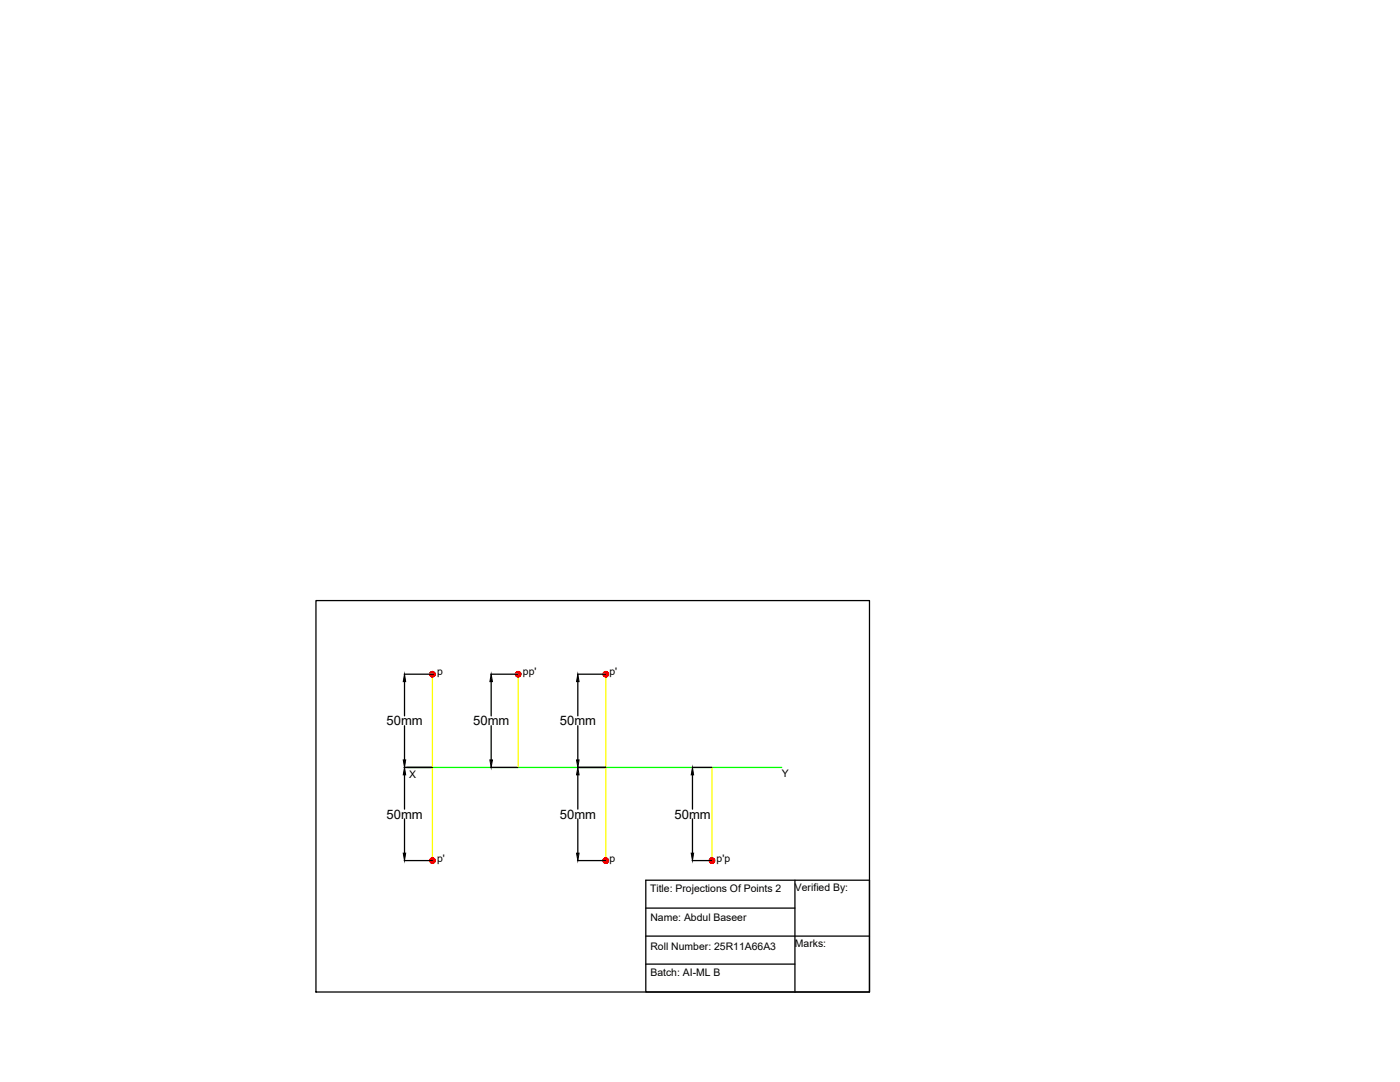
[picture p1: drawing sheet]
<svg xmlns="http://www.w3.org/2000/svg" width="279mm" height="216mm" viewBox="0 0 279 216" stroke-linecap="round" stroke-linejoin="round" font-family="sans-serif">
<!-- layer: 0 -->
<path d="M63.1 119.8h110.4v78.1h-110.4zM128.9 175.6h44.6v22.3h-44.6zM158.6 175.6v22.3M128.9 181.2h29.7M128.9 186.8h44.6M128.9 192.4h29.7" fill="none" stroke="#000" stroke-width=".25"/>
<!-- layer: RefLin -->
<path d="M81.3 153.1h74.7" fill="none" stroke="#0f0" stroke-width=".25"/>
<!-- layer: ProjLin -->
<path d="M86.3 134.5v37.2M103.4 134.5v18.6M120.9 134.5v37.2M142.1 153.1v18.6" fill="none" stroke="#ff0" stroke-width=".25"/>
<!-- layer: Point -->
<g fill="#f00" stroke="#f00" stroke-width=".2">
<path d="M86.3 134.5h.6l-.1 .2z"/>
<path d="M86.3 171.7h.6l-.1 .2z"/>
<path d="M103.4 134.5h.6l-.1 .2z"/>
<path d="M120.9 134.5h.6l-.1 .2z"/>
<path d="M120.9 171.7h.6l-.1 .2z"/>
<path d="M142.1 171.7h.6l-.1 .2z"/>
<path d="M86.3 134.5h.6l-.1-.2zM86.3 134.5l.4-.4 .1 .2zM86.5 134l-.2 .5 .4-.4z"/>
<path d="M86.3 134v.5l.2-.5zM86.1 134h.2v.5zM85.9 134.1l.4 .4-.2-.5z"/>
<path d="M85.9 134.1l-.1 .2 .5 .2zM85.8 134.3l.5 .2h-.6zM85.7 134.5l.1 .2 .5-.2z"/>
<path d="M85.8 134.7l.1 .2 .4-.4zM86.3 134.5l-.2 .5-.2-.1zM86.3 134.5l-.2 .5 .2 .1z"/>
<path d="M86.3 134.5v.6l.2-.1zM86.3 134.5l.4 .4-.2 .1zM86.3 134.5l.4 .4 .1-.2z"/>
<path d="M86.3 171.7h.6l-.1-.2zM86.3 171.7l.4-.4 .1 .2zM86.5 171.2l-.2 .5 .4-.4z"/>
<path d="M86.3 171.2v.5l.2-.5zM86.1 171.2h.2v.5zM85.9 171.3l.4 .4-.2-.5z"/>
<path d="M85.9 171.3l-.1 .2 .5 .2zM85.8 171.5l.5 .2h-.6zM85.7 171.7l.1 .2 .5-.2z"/>
<path d="M85.8 171.9l.1 .2 .4-.4zM86.3 171.7l-.2 .5-.2-.1zM86.3 171.7l-.2 .5 .2 .1z"/>
<path d="M86.3 171.7v.6l.2-.1zM86.3 171.7l.4 .4-.2 .1zM86.3 171.7l.4 .4 .1-.2z"/>
<path d="M103.4 134.5h.6l-.1-.2zM103.4 134.5l.4-.4 .1 .2zM103.6 134l-.2 .5 .4-.4z"/>
<path d="M103.4 134v.5l.2-.5zM103.2 134h.2v.5zM103 134.1l.4 .4-.2-.5z"/>
<path d="M103 134.1l-.1 .2 .5 .2zM102.9 134.3l.5 .2h-.6zM102.8 134.5l.1 .2 .5-.2z"/>
<path d="M102.9 134.7l.1 .2 .4-.4zM103 134.9l.4-.4-.2 .5zM103.4 134.5l-.2 .5 .2 .1z"/>
<path d="M103.4 134.5v.6l.2-.1zM103.4 134.5l.4 .4-.2 .1zM103.4 134.5l.4 .4 .1-.2z"/>
<path d="M120.9 134.5h.6l-.1-.2zM120.9 134.5l.4-.4 .1 .2zM121.1 134l-.2 .5 .4-.4z"/>
<path d="M120.9 134v.5l.2-.5zM120.7 134h.2v.5zM120.5 134.1l.4 .4-.2-.5z"/>
<path d="M120.5 134.1l-.1 .2 .5 .2zM120.4 134.3l.5 .2h-.6zM120.3 134.5l.1 .2 .5-.2z"/>
<path d="M120.4 134.7l.1 .2 .4-.4zM120.5 134.9l.4-.4-.2 .5zM120.9 134.5l-.2 .5 .2 .1z"/>
<path d="M120.9 134.5v.6l.2-.1zM120.9 134.5l.4 .4-.2 .1zM120.9 134.5l.4 .4 .1-.2z"/>
<path d="M120.9 171.7h.6l-.1-.2zM120.9 171.7l.4-.4 .1 .2zM121.1 171.2l-.2 .5 .4-.4z"/>
<path d="M120.9 171.2v.5l.2-.5zM120.7 171.2h.2v.5zM120.5 171.3l.4 .4-.2-.5z"/>
<path d="M120.5 171.3l-.1 .2 .5 .2zM120.4 171.5l.5 .2h-.6zM120.3 171.7l.1 .2 .5-.2z"/>
<path d="M120.4 171.9l.1 .2 .4-.4zM120.5 172.1l.4-.4-.2 .5zM120.9 171.7l-.2 .5 .2 .1z"/>
<path d="M120.9 171.7v.6l.2-.1zM120.9 171.7l.4 .4-.2 .1zM120.9 171.7l.4 .4 .1-.2z"/>
<path d="M142.1 171.7h.6l-.1-.2zM142.1 171.7l.4-.4 .1 .2zM142.3 171.2l-.2 .5 .4-.4z"/>
<path d="M142.1 171.2v.5l.2-.5zM141.9 171.2h.2v.5zM141.7 171.3l.4 .4-.2-.5z"/>
<path d="M141.7 171.3l-.1 .2 .5 .2zM141.6 171.5l.5 .2h-.6zM141.5 171.7l.1 .2 .5-.2z"/>
<path d="M141.6 171.9l.1 .2 .4-.4zM142.1 171.7l-.2 .5-.2-.1zM142.1 171.7l-.2 .5 .2 .1z"/>
<path d="M142.1 171.7v.6l.2-.1zM142.1 171.7l.4 .4-.2 .1zM142.1 171.7l.4 .4 .1-.2z"/>
</g>
<!-- layer: DimLin -->
<g fill="none" stroke="#000" stroke-width=".25">
<path d="M80.7 134.5h5.9M80.7 136v6.8M98 134.5h5.4M98 136v6.8M115.3 134.5h5.6M115.3 136v6.8M80.7 153.1h5.6M80.7 144.8v6.8M80.7 154.6v6.9M98 153.1h5.4M98 144.8v6.8M115.3 153.1h5.6"/>
<path d="M115.3 144.8v6.8M115.3 154.6v6.9M138.1 153.1h4M138.2 154.6v6.9M80.7 171.7h5.6M80.7 163.4v6.8M115.3 171.7h5.6M115.3 163.4v6.8M138.1 171.7h4M138.2 163.4v6.8"/>
</g>
<path d="M80.7 134.5l.3 1.5h-.5zM98 134.5l.3 1.5h-.5zM115.3 134.5l.3 1.5h-.5zM80.5 151.6h.5l-.3 1.5zM80.7 153.1l.3 1.5h-.5zM97.8 151.6h.5l-.3 1.5zM115.1 151.6h.5l-.3 1.5zM115.3 153.1l.3 1.5h-.5zM138.2 153.1l.2 1.5h-.5zM80.5 170.2h.5l-.3 1.5zM115.1 170.2h.5l-.3 1.5zM137.9 170.2h.5l-.2 1.5z" fill="#000" stroke="#000" stroke-width=".2"/>
<g font-size="2.6">
<text x="77.2" y="144.8">50mm</text>
<text x="94.4" y="144.8">50mm</text>
<text x="111.7" y="144.8">50mm</text>
<text x="77.2" y="163.3">50mm</text>
<text x="111.7" y="163.3">50mm</text>
<text x="134.6" y="163.3">50mm</text>
</g>
<g font-size="2.1">
<text x="87.2" y="134.7">p</text>
<text x="104.4" y="134.7">pp'</text>
<text x="121.6" y="134.7">p'</text>
<text x="81.7" y="155.2">X</text>
<text x="156" y="155">Y</text>
<text x="87.2" y="171.9">p'</text>
<text x="121.6" y="171.9">p</text>
<text x="143" y="171.9">p'p</text>
<text x="129.7" y="178">Title: Projections Of Points 2</text>
<text x="158.6" y="177.8">Verified By:</text>
<text x="129.8" y="183.8">Name: Abdul Baseer</text>
<text x="129.8" y="189.6">Roll Number: 25R11A66A3</text>
<text x="158.6" y="189">Marks:</text>
<text x="129.8" y="194.8">Batch: AI-ML B</text>
</g>
</svg>
